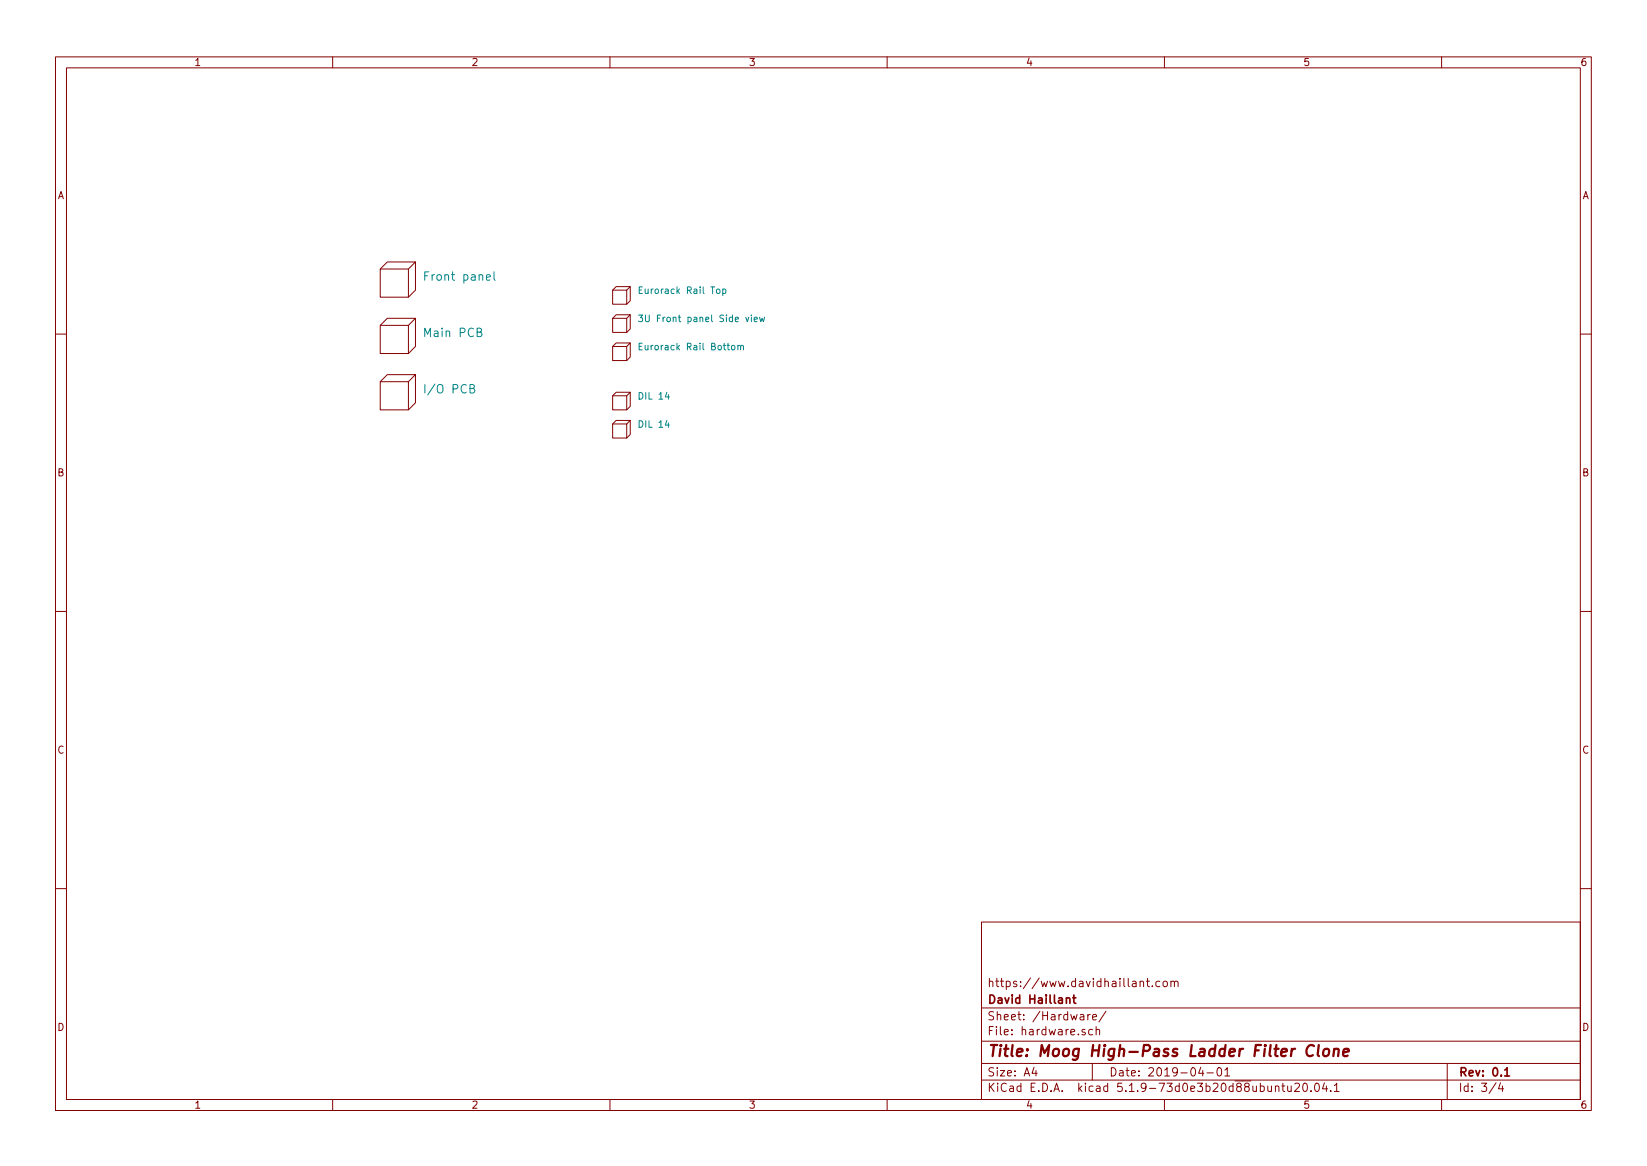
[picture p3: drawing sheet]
<svg xmlns="http://www.w3.org/2000/svg" width="297mm" height="210mm" viewBox="0 0 297 210" stroke-linecap="round" stroke-linejoin="round" font-family="sans-serif">
<g fill="none" stroke="#840000" stroke-width=".18">
<path d="M10 10.3h277v189.9h-277zM12 12.2h273v186.1h-273zM60 10.3v1.9M110 10.3v1.9M160 10.3v1.9M210 10.3v1.9M260 10.3v1.9M68.6 48.5h5.1v5.1h-5.1zM68.6 58.7h5.1v5h-5.1zM68.6 48.5l1.2-1.3h5.1l-1.2 1.3M68.6 58.7l1.2-1.3h5.1l-1.2 1.3M74.9 47.2v5.1l-1.2 1.3"/>
<path d="M74.9 57.4v5.1l-1.2 1.2M110.5 57.4h2.5v2.5h-2.5zM110.5 52.3h2.5v2.6h-2.5zM110.5 57.4l.6-.6h2.6l-.7 .6M110.5 52.3l.6-.6h2.6l-.7 .6M113.7 56.8v2.5l-.7 .6M113.7 51.7v2.5l-.7 .7M10 60.2h2M68.6 68.8h5.1v5.1h-5.1zM68.6 68.8l1.2-1.2h5.1l-1.2 1.2M74.9 67.6v5l-1.2 1.3M110.5 62.5h2.5v2.5h-2.5z"/>
<path d="M110.5 71.4h2.5v2.5h-2.5zM110.5 76.4h2.5v2.6h-2.5zM110.5 62.5l.6-.7h2.6l-.7 .7M110.5 71.4l.6-.7h2.6l-.7 .7M110.5 76.4l.6-.6h2.6l-.7 .6M113.7 61.8v2.6l-.7 .6M113.7 70.7v2.6l-.7 .6M113.7 75.8v2.6l-.7 .6M285 60.2h2M10 110.3h2M285 110.3h2M10 160.2h2"/>
<path d="M177 166.3h108v32h-108zM205.6 177.1l.2-.2 .4 .1v.9M206.8 176.9h.5M207 176.4v1.3l.3 .2M207.8 177.8v.1M209.2 177l-.4-.1-.3 .3v.6l.3 .1 .4-.1M209.8 177.1l.2-.2 .5 .2v.7l-.2 .1-.5-.1zM211.2 177.1l.2-.2 .4 .1v.9M211.2 176.9v1M211.8 177.1a.36 .36 0 0 1 .3-.2 .36 .36 0 0 1 .4 .2v.8M285 160.2h2M60 198.3v1.9"/>
<path d="M110 198.3v1.9M160 198.3v1.9M177 194.8h108M177 191.8h108M177 187.8h108M177 181.8h108M186.5 192.5l-.4 1h1M186.8 193v1M195.7 185.7l-.4-.1-.2 .2 .1 .2 .5 .2v.3h-.6M196.2 182.9v1M196.6 182.9l-.4 .3M197 191.8v3"/>
<path d="M197.1 185.7l-.5-.1-.3 .3 .2 .6h.6M197.1 183.4l.7-.1-.1-.3-.4-.1-.2 .2v.7h.6M197.7 185.7l.2-.1 .4 .1v.9M197.7 185.1v1.5M199.5 182.3l-1.3 2M210 198.3v1.9M216.6 192.5l-.4 1h.9M216.9 193v1M217.7 193.5h1.1M219.6 192.7l.4-.2a.94 .94 0 0 1 0 1.5 .82 .82 0 0 1-.4-1.3zM220.9 193l.4-.5v1.5M220.9 194h.9"/>
<path d="M230 196l.2-.2 .4 .1 .1 .9M230 195.8v1M231.2 195.8h.5M231.4 195.3v1.3l.3 .2M232.2 195.8l.1 .9 .4 .1 .2-.1M232.9 195.8v1M233.5 195.5l.2-.2h.4l.3 .5-.9 1h.9M235.2 195.4l.2-.1a.94 .94 0 0 1 0 1.5 .82 .82 0 0 1-.2-1.4zM236.4 196.7v.1M237.3 195.4l.1-.1a.8 .8 0 0 1 .6 .8 .8 .8 0 0 1-.6 .7 1 1 0 0 1-.1-1.4zM238.9 195.2l-.4 1.1h.9M239.2 195.8v1"/>
<path d="M240 196.7v.1M240.6 195.8l.5-.5v1.5M240.6 196.8h.9M260 198.3v1.9M261 191.8v6.5M269.8 195.2l-1.2 2M270.6 195.2l-.3 1.1h.9M271 195.8v1"/>
</g>
<path d="M193.5 179.9h.5M193.7 179.4v1.3l.3 .2M192.3 180.1l.1-.1a.37 .37 0 0 1 .6 .1v.8M271.4 193l.4-.5v1.5M271.4 194h.8" fill="none" stroke="#840000" stroke-width=".3"/>
<path d="M237 188.6a.88 .88 0 0 0-1 0 .88 .88 0 0 0-.4 1 .7 .7 0 0 0 .3 .8 .7 .7 0 0 0 .9-.1M237.8 188.4l-.2 1.8 .3 .2M238.8 189.3a.51 .51 0 0 1 .5-.2 .51 .51 0 0 1 .4 .4l-.1 .6a.54 .54 0 0 1-.5 .4 .54 .54 0 0 1-.5-.4zM240.6 189.3a.5 .5 0 0 1 .9 .1l-.2 1M240.6 189.1l-.1 1.3M242.3 189.8l1-.2-.1-.4h-.8l-.2 1 .3 .2 .6-.1" fill="none" stroke="#840000" stroke-width=".41"/>
<g fill="none" stroke="#008484" stroke-width=".18">
<path d="M89.1 49v1.3l.2 .2M115.2 56.8h.7l-.4 .5 .3 .1v.6h-.5l-.1-.1M115.3 52.3h.4M115.8 51.7h-.5v1.2h.5M129.3 52.2l.1-.1 .4 .1v.5l-.1 .2h-.3l-.1-.1zM130.4 52.2l.3-.1 .2 .2-.1 .6h-.4M130.4 52.1v1.2M136 57.6l.6-.1-.2-.3h-.2l-.2 .2v.4l.2 .2h.3M137 57.2l.2 .8 .2-.6 .3 .6 .2-.8M84.8 70h.6l.1-.2-.1-.4-.6-.1v1.6h.5l.3-.3a.41 .41 0 0 0-.3-.6M115.3 62.5h.4M115.8 61.9h-.5v1.2h.5"/>
<path d="M132 62.4l.2-.1 .3 .1-.1 .6h-.4zM133.1 62.4l.1-.1 .3 .1 .1 .7M133.1 62.3v.8M133.6 62.5l.1-.2 .3 .1 .1 .7"/>
</g>
<text font-size="2.8" fill="#840000" x="178" y="190.5">Title: Moog High-Pass Ladder Filter Clone</text>
<g font-size="2.1" fill="#008484">
<text x="77.1" y="50.6">Front panel</text>
<text x="76.8" y="60.8">Main PCB</text>
<text x="77.2" y="70.9">I/O PCB</text>
</g>
<g font-size="2.1" fill="#840000">
<text x="178" y="178">https://www.davidhaillant.com</text>
<text x="178" y="184">Sheet: /Hardware/</text>
<text x="178" y="181">David Haillant</text>
<text x="178" y="186.7">File: hardware.sch</text>
<text x="178" y="196.9">KiCad E.D.A. kicad 5.1.9-73d0e3b20d88ubuntu20.04.1</text>
<text x="178" y="194.1">Size: A4</text>
<text x="200" y="194.1">Date: 2019-04-01</text>
<text x="263" y="194.1">Rev: 0.1</text>
<text x="263" y="196.9">Id: 3/4</text>
</g>
<g font-size="1.8" fill="#840000">
<text x="35" y="11.9">1</text>
<text x="85" y="11.9">2</text>
<text x="135" y="11.9">3</text>
<text x="185" y="11.9">4</text>
<text x="235" y="11.9">5</text>
<text x="285" y="11.9">6</text>
<text x="10.4" y="35.9">A</text>
<text x="285.4" y="35.9">A</text>
<text x="10.4" y="85.9">B</text>
<text x="285.4" y="85.9">B</text>
<text x="10.4" y="135.9">C</text>
<text x="285.4" y="135.9">C</text>
<text x="10.4" y="185.9">D</text>
<text x="285.4" y="185.9">D</text>
<text x="35" y="199.9">1</text>
<text x="85" y="199.9">2</text>
<text x="135" y="199.9">3</text>
<text x="185" y="199.9">4</text>
<text x="235" y="199.9">5</text>
<text x="285" y="199.9">6</text>
</g>
<g font-size="1.7" fill="#008484">
<text x="116" y="53">Eurorack Rail Top</text>
<text x="116.7" y="58.1">3U Front panel Side view</text>
<text x="116.2" y="63.1">Eurorack Rail Bottom</text>
<text x="115.5" y="72">DIL 14</text>
<text x="115.5" y="77.1">DIL 14</text>
</g>
</svg>
